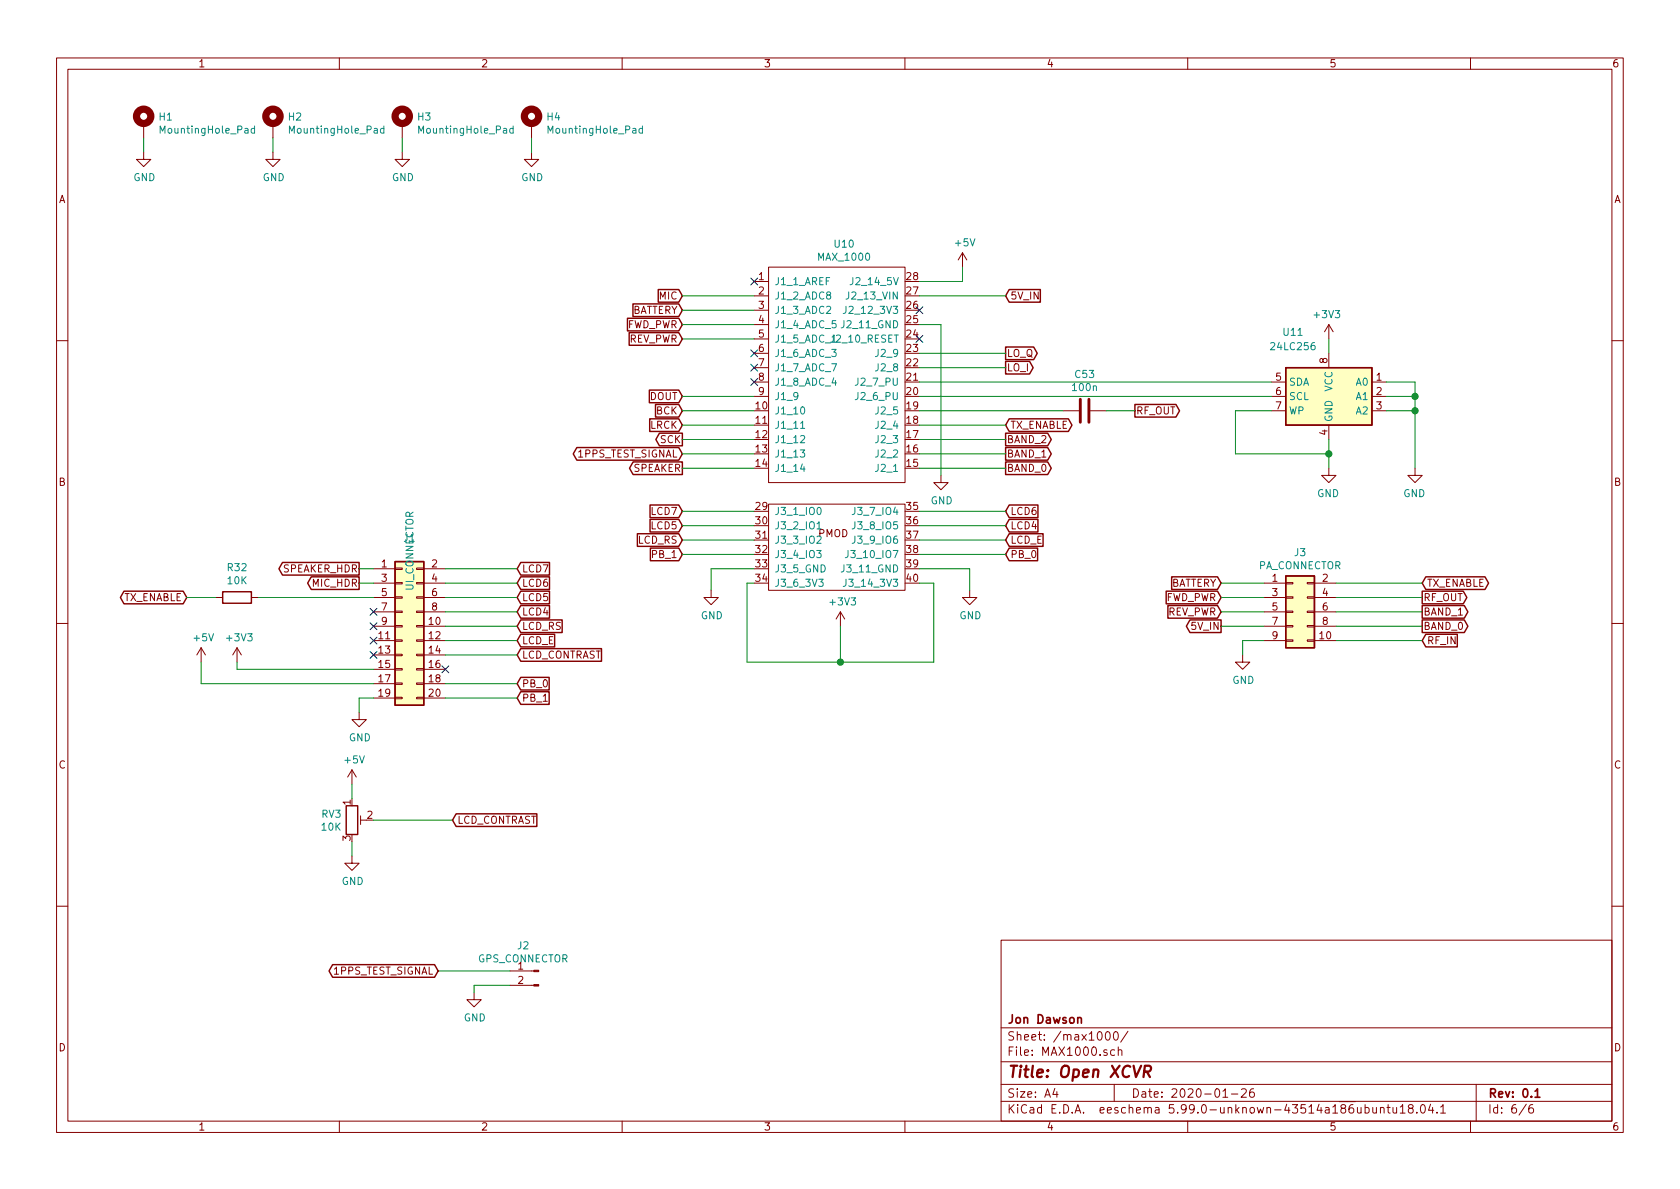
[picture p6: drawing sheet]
EESchema Schematic File Version 5
EELAYER 30 0
EELAYER END
$Descr A4 11693 8268
encoding utf-8
Sheet 6 6
Title "Open XCVR"
Date "2020-01-26"
Rev "0.1"
Comp "Jon Dawson"
Comment1 ""
Comment2 ""
Comment3 ""
Comment4 ""
Comment5 ""
Comment6 ""
Comment7 ""
Comment8 ""
Comment9 ""
$EndDescr
Connection ~ 5850 4600
Connection ~ 9250 3150
Connection ~ 9850 2750
Connection ~ 9850 2850
NoConn ~ 2600 4250
NoConn ~ 2600 4350
NoConn ~ 2600 4450
NoConn ~ 2600 4550
NoConn ~ 3100 4650
NoConn ~ 5250 1950
NoConn ~ 6400 2350
NoConn ~ 5250 2450
NoConn ~ 5250 2550
NoConn ~ 5250 2650
NoConn ~ 6400 2150
Wire Wire Line
	1000 950  1000 1050
Wire Wire Line
	1300 4150 1500 4150
Wire Wire Line
	1400 4750 1400 4600
Wire Wire Line
	1400 4750 2600 4750
Wire Wire Line
	1650 4650 1650 4600
Wire Wire Line
	1650 4650 2600 4650
Wire Wire Line
	1800 4150 2600 4150
Wire Wire Line
	1900 950  1900 1050
Wire Wire Line
	2450 5450 2450 5550
Wire Wire Line
	2450 5850 2450 5950
Wire Wire Line
	2500 3950 2600 3950
Wire Wire Line
	2500 4050 2600 4050
Wire Wire Line
	2500 4850 2600 4850
Wire Wire Line
	2500 4950 2500 4850
Wire Wire Line
	2600 5700 3150 5700
Wire Wire Line
	2800 950  2800 1050
Wire Wire Line
	3050 6750 3550 6750
Wire Wire Line
	3100 3950 3600 3950
Wire Wire Line
	3100 4050 3600 4050
Wire Wire Line
	3100 4150 3600 4150
Wire Wire Line
	3100 4250 3600 4250
Wire Wire Line
	3100 4350 3600 4350
Wire Wire Line
	3100 4450 3600 4450
Wire Wire Line
	3100 4550 3600 4550
Wire Wire Line
	3100 4750 3600 4750
Wire Wire Line
	3100 4850 3600 4850
Wire Wire Line
	3300 6850 3300 6900
Wire Wire Line
	3550 6850 3300 6850
Wire Wire Line
	3700 950  3700 1050
Wire Wire Line
	4750 2050 5250 2050
Wire Wire Line
	4750 2150 5250 2150
Wire Wire Line
	4750 2250 5250 2250
Wire Wire Line
	4750 2350 5250 2350
Wire Wire Line
	4750 2750 5250 2750
Wire Wire Line
	4750 2850 5250 2850
Wire Wire Line
	4750 2950 5250 2950
Wire Wire Line
	4750 3050 5250 3050
Wire Wire Line
	4750 3150 5250 3150
Wire Wire Line
	4750 3250 5250 3250
Wire Wire Line
	4750 3550 5250 3550
Wire Wire Line
	4750 3650 5250 3650
Wire Wire Line
	4750 3750 5250 3750
Wire Wire Line
	4750 3850 5250 3850
Wire Wire Line
	4950 3950 4950 4100
Wire Wire Line
	5200 4050 5250 4050
Wire Wire Line
	5200 4600 5200 4050
Wire Wire Line
	5250 3950 4950 3950
Wire Wire Line
	5850 4350 5850 4600
Wire Wire Line
	5850 4600 5200 4600
Wire Wire Line
	6400 1950 6700 1950
Wire Wire Line
	6400 2050 7000 2050
Wire Wire Line
	6400 2250 6550 2250
Wire Wire Line
	6400 2450 7000 2450
Wire Wire Line
	6400 2550 7000 2550
Wire Wire Line
	6400 2650 8850 2650
Wire Wire Line
	6400 2750 8850 2750
Wire Wire Line
	6400 2850 7400 2850
Wire Wire Line
	6400 2950 7000 2950
Wire Wire Line
	6400 3050 7000 3050
Wire Wire Line
	6400 3150 7000 3150
Wire Wire Line
	6400 3250 7000 3250
Wire Wire Line
	6400 3550 7000 3550
Wire Wire Line
	6400 3650 7000 3650
Wire Wire Line
	6400 3750 7000 3750
Wire Wire Line
	6400 3850 7000 3850
Wire Wire Line
	6400 3950 6750 3950
Wire Wire Line
	6400 4050 6500 4050
Wire Wire Line
	6500 4050 6500 4600
Wire Wire Line
	6500 4600 5850 4600
Wire Wire Line
	6550 2250 6550 3300
Wire Wire Line
	6700 1950 6700 1850
Wire Wire Line
	6750 3950 6750 4100
Wire Wire Line
	7700 2850 7900 2850
Wire Wire Line
	8500 4050 8800 4050
Wire Wire Line
	8500 4150 8800 4150
Wire Wire Line
	8500 4250 8800 4250
Wire Wire Line
	8500 4350 8800 4350
Wire Wire Line
	8600 2850 8600 3150
Wire Wire Line
	8600 3150 9250 3150
Wire Wire Line
	8650 4450 8800 4450
Wire Wire Line
	8650 4550 8650 4450
Wire Wire Line
	8850 2850 8600 2850
Wire Wire Line
	9250 2350 9250 2450
Wire Wire Line
	9250 3050 9250 3150
Wire Wire Line
	9250 3150 9250 3250
Wire Wire Line
	9300 4050 9900 4050
Wire Wire Line
	9300 4150 9900 4150
Wire Wire Line
	9300 4250 9900 4250
Wire Wire Line
	9300 4350 9900 4350
Wire Wire Line
	9300 4450 9900 4450
Wire Wire Line
	9650 2650 9850 2650
Wire Wire Line
	9850 2650 9850 2750
Wire Wire Line
	9850 2750 9650 2750
Wire Wire Line
	9850 2750 9850 2850
Wire Wire Line
	9850 2850 9650 2850
Wire Wire Line
	9850 2850 9850 3250
Text GLabel 1300 4150 0    50   BiDi ~ 0
TX_ENABLE
Text GLabel 2500 3950 0    50   Output ~ 0
SPEAKER_HDR
Text GLabel 2500 4050 0    50   Output ~ 0
MIC_HDR
Text GLabel 3050 6750 0    50   BiDi ~ 0
1PPS_TEST_SIGNAL
Text GLabel 3150 5700 2    50   Input ~ 0
LCD_CONTRAST
Text GLabel 3600 3950 2    50   Input ~ 0
LCD7
Text GLabel 3600 4050 2    50   Input ~ 0
LCD6
Text GLabel 3600 4150 2    50   Input ~ 0
LCD5
Text GLabel 3600 4250 2    50   Input ~ 0
LCD4
Text GLabel 3600 4350 2    50   Input ~ 0
LCD_RS
Text GLabel 3600 4450 2    50   Input ~ 0
LCD_E
Text GLabel 3600 4550 2    50   Input ~ 0
LCD_CONTRAST
Text GLabel 3600 4750 2    50   Input ~ 0
PB_0
Text GLabel 3600 4850 2    50   Input ~ 0
PB_1
Text GLabel 4750 2050 0    50   Input ~ 0
MIC
Text GLabel 4750 2150 0    50   Input ~ 0
BATTERY
Text GLabel 4750 2250 0    50   Input ~ 0
FWD_PWR
Text GLabel 4750 2350 0    50   Input ~ 0
REV_PWR
Text GLabel 4750 2750 0    50   Input ~ 0
DOUT
Text GLabel 4750 2850 0    50   Input ~ 0
BCK
Text GLabel 4750 2950 0    50   Input ~ 0
LRCK
Text GLabel 4750 3050 0    50   Output ~ 0
SCK
Text GLabel 4750 3150 0    50   BiDi ~ 0
1PPS_TEST_SIGNAL
Text GLabel 4750 3250 0    50   Output ~ 0
SPEAKER
Text GLabel 4750 3550 0    50   Input ~ 0
LCD7
Text GLabel 4750 3650 0    50   Input ~ 0
LCD5
Text GLabel 4750 3750 0    50   Input ~ 0
LCD_RS
Text GLabel 4750 3850 0    50   Input ~ 0
PB_1
Text GLabel 7000 2050 2    50   Input ~ 0
5V_IN
Text GLabel 7000 2450 2    50   Output ~ 0
LO_Q
Text GLabel 7000 2550 2    50   Output ~ 0
LO_I
Text GLabel 7000 2950 2    50   BiDi ~ 0
TX_ENABLE
Text GLabel 7000 3050 2    50   Output ~ 0
BAND_2
Text GLabel 7000 3150 2    50   Output ~ 0
BAND_1
Text GLabel 7000 3250 2    50   Output ~ 0
BAND_0
Text GLabel 7000 3550 2    50   Input ~ 0
LCD6
Text GLabel 7000 3650 2    50   Input ~ 0
LCD4
Text GLabel 7000 3750 2    50   Input ~ 0
LCD_E
Text GLabel 7000 3850 2    50   Input ~ 0
PB_0
Text GLabel 7900 2850 2    50   Output ~ 0
RF_OUT
Text GLabel 8500 4050 0    50   Input ~ 0
BATTERY
Text GLabel 8500 4150 0    50   Input ~ 0
FWD_PWR
Text GLabel 8500 4250 0    50   Input ~ 0
REV_PWR
Text GLabel 8500 4350 0    50   Output ~ 0
5V_IN
Text GLabel 9900 4050 2    50   BiDi ~ 0
TX_ENABLE
Text GLabel 9900 4150 2    50   Output ~ 0
RF_OUT
Text GLabel 9900 4250 2    50   Output ~ 0
BAND_1
Text GLabel 9900 4350 2    50   Output ~ 0
BAND_0
Text GLabel 9900 4450 2    50   Input ~ 0
RF_IN
$Comp
L power:+5V #PWR067
U 1 1
P 1400 4600
F 0 "#PWR067" H 1400 4450 50  0001 C CNN
F 1 "+5V" H 1415 4773 50  0000 C CNN
F 2 "" H 1400 4600 50  0001 C CNN
F 3 "" H 1400 4600 50  0001 C CNN
	1    1400 4600
	1    0    0    -1  
$EndComp
$Comp
L power:+3V3 #PWR068
U 1 1
P 1650 4600
F 0 "#PWR068" H 1650 4450 50  0001 C CNN
F 1 "+3V3" H 1665 4773 50  0000 C CNN
F 2 "" H 1650 4600 50  0001 C CNN
F 3 "" H 1650 4600 50  0001 C CNN
	1    1650 4600
	1    0    0    -1  
$EndComp
$Comp
L power:+5V #PWR070
U 1 1
P 2450 5450
F 0 "#PWR070" H 2450 5300 50  0001 C CNN
F 1 "+5V" H 2465 5623 50  0000 C CNN
F 2 "" H 2450 5450 50  0001 C CNN
F 3 "" H 2450 5450 50  0001 C CNN
	1    2450 5450
	1    0    0    -1  
$EndComp
$Comp
L power:+3V3 #PWR077
U 1 1
P 5850 4350
F 0 "#PWR077" H 5850 4200 50  0001 C CNN
F 1 "+3V3" H 5865 4523 50  0000 C CNN
F 2 "" H 5850 4350 50  0001 C CNN
F 3 "" H 5850 4350 50  0001 C CNN
	1    5850 4350
	1    0    0    -1  
$EndComp
$Comp
L power:+5V #PWR079
U 1 1
P 6700 1850
F 0 "#PWR079" H 6700 1700 50  0001 C CNN
F 1 "+5V" H 6715 2023 50  0000 C CNN
F 2 "" H 6700 1850 50  0001 C CNN
F 3 "" H 6700 1850 50  0001 C CNN
	1    6700 1850
	1    0    0    -1  
$EndComp
$Comp
L power:+3V3 #PWR083
U 1 1
P 9250 2350
F 0 "#PWR083" H 9250 2200 50  0001 C CNN
F 1 "+3V3" H 9265 2523 50  0000 C CNN
F 2 "" H 9250 2350 50  0001 C CNN
F 3 "" H 9250 2350 50  0001 C CNN
	1    9250 2350
	-1   0    0    -1  
$EndComp
$Comp
L power:GND #PWR066
U 1 1
P 1000 1050
F 0 "#PWR066" H 1000 800 50  0001 C CNN
F 1 "GND" H 1005 877 50  0000 C CNN
F 2 "" H 1000 1050 50  0001 C CNN
F 3 "" H 1000 1050 50  0001 C CNN
	1    1000 1050
	1    0    0    -1  
$EndComp
$Comp
L power:GND #PWR069
U 1 1
P 1900 1050
F 0 "#PWR069" H 1900 800 50  0001 C CNN
F 1 "GND" H 1905 877 50  0000 C CNN
F 2 "" H 1900 1050 50  0001 C CNN
F 3 "" H 1900 1050 50  0001 C CNN
	1    1900 1050
	1    0    0    -1  
$EndComp
$Comp
L power:GND #PWR071
U 1 1
P 2450 5950
F 0 "#PWR071" H 2450 5700 50  0001 C CNN
F 1 "GND" H 2455 5777 50  0000 C CNN
F 2 "" H 2450 5950 50  0001 C CNN
F 3 "" H 2450 5950 50  0001 C CNN
	1    2450 5950
	1    0    0    -1  
$EndComp
$Comp
L power:GND #PWR072
U 1 1
P 2500 4950
F 0 "#PWR072" H 2500 4700 50  0001 C CNN
F 1 "GND" H 2505 4777 50  0000 C CNN
F 2 "" H 2500 4950 50  0001 C CNN
F 3 "" H 2500 4950 50  0001 C CNN
	1    2500 4950
	1    0    0    -1  
$EndComp
$Comp
L power:GND #PWR073
U 1 1
P 2800 1050
F 0 "#PWR073" H 2800 800 50  0001 C CNN
F 1 "GND" H 2805 877 50  0000 C CNN
F 2 "" H 2800 1050 50  0001 C CNN
F 3 "" H 2800 1050 50  0001 C CNN
	1    2800 1050
	1    0    0    -1  
$EndComp
$Comp
L power:GND #PWR074
U 1 1
P 3300 6900
F 0 "#PWR074" H 3300 6650 50  0001 C CNN
F 1 "GND" H 3305 6727 50  0000 C CNN
F 2 "" H 3300 6900 50  0001 C CNN
F 3 "" H 3300 6900 50  0001 C CNN
	1    3300 6900
	1    0    0    -1  
$EndComp
$Comp
L power:GND #PWR075
U 1 1
P 3700 1050
F 0 "#PWR075" H 3700 800 50  0001 C CNN
F 1 "GND" H 3705 877 50  0000 C CNN
F 2 "" H 3700 1050 50  0001 C CNN
F 3 "" H 3700 1050 50  0001 C CNN
	1    3700 1050
	1    0    0    -1  
$EndComp
$Comp
L power:GND #PWR076
U 1 1
P 4950 4100
F 0 "#PWR076" H 4950 3850 50  0001 C CNN
F 1 "GND" H 4955 3927 50  0000 C CNN
F 2 "" H 4950 4100 50  0001 C CNN
F 3 "" H 4950 4100 50  0001 C CNN
	1    4950 4100
	1    0    0    -1  
$EndComp
$Comp
L power:GND #PWR078
U 1 1
P 6550 3300
F 0 "#PWR078" H 6550 3050 50  0001 C CNN
F 1 "GND" H 6555 3127 50  0000 C CNN
F 2 "" H 6550 3300 50  0001 C CNN
F 3 "" H 6550 3300 50  0001 C CNN
	1    6550 3300
	1    0    0    -1  
$EndComp
$Comp
L power:GND #PWR080
U 1 1
P 6750 4100
F 0 "#PWR080" H 6750 3850 50  0001 C CNN
F 1 "GND" H 6755 3927 50  0000 C CNN
F 2 "" H 6750 4100 50  0001 C CNN
F 3 "" H 6750 4100 50  0001 C CNN
	1    6750 4100
	1    0    0    -1  
$EndComp
$Comp
L power:GND #PWR082
U 1 1
P 8650 4550
F 0 "#PWR082" H 8650 4300 50  0001 C CNN
F 1 "GND" H 8655 4377 50  0000 C CNN
F 2 "" H 8650 4550 50  0001 C CNN
F 3 "" H 8650 4550 50  0001 C CNN
	1    8650 4550
	1    0    0    -1  
$EndComp
$Comp
L power:GND #PWR084
U 1 1
P 9250 3250
F 0 "#PWR084" H 9250 3000 50  0001 C CNN
F 1 "GND" H 9255 3077 50  0000 C CNN
F 2 "" H 9250 3250 50  0001 C CNN
F 3 "" H 9250 3250 50  0001 C CNN
	1    9250 3250
	-1   0    0    -1  
$EndComp
$Comp
L power:GND #PWR085
U 1 1
P 9850 3250
F 0 "#PWR085" H 9850 3000 50  0001 C CNN
F 1 "GND" H 9855 3077 50  0000 C CNN
F 2 "" H 9850 3250 50  0001 C CNN
F 3 "" H 9850 3250 50  0001 C CNN
	1    9850 3250
	-1   0    0    -1  
$EndComp
$Comp
L Device:R R32
U 1 1
P 1650 4150
F 0 "R32" V 1856 4150 50  0000 C CNN
F 1 "10K" V 1765 4150 50  0000 C CNN
F 2 "Resistor_SMD:R_0805_2012Metric" V 1580 4150 50  0001 C CNN
F 3 "~" H 1650 4150 50  0001 C CNN
	1    1650 4150
	0    -1   -1   0   
$EndComp
$Comp
L Mechanical:MountingHole_Pad H1
U 1 1
P 1000 850
F 0 "H1" H 1100 899 50  0000 L CNN
F 1 "MountingHole_Pad" H 1100 808 50  0000 L CNN
F 2 "MountingHole:MountingHole_3.2mm_M3_Pad" H 1000 850 50  0001 C CNN
F 3 "~" H 1000 850 50  0001 C CNN
	1    1000 850 
	1    0    0    -1  
$EndComp
$Comp
L Mechanical:MountingHole_Pad H2
U 1 1
P 1900 850
F 0 "H2" H 2000 899 50  0000 L CNN
F 1 "MountingHole_Pad" H 2000 808 50  0000 L CNN
F 2 "MountingHole:MountingHole_3.2mm_M3_Pad" H 1900 850 50  0001 C CNN
F 3 "~" H 1900 850 50  0001 C CNN
	1    1900 850 
	1    0    0    -1  
$EndComp
$Comp
L Mechanical:MountingHole_Pad H3
U 1 1
P 2800 850
F 0 "H3" H 2900 899 50  0000 L CNN
F 1 "MountingHole_Pad" H 2900 808 50  0000 L CNN
F 2 "MountingHole:MountingHole_3.2mm_M3_Pad" H 2800 850 50  0001 C CNN
F 3 "~" H 2800 850 50  0001 C CNN
	1    2800 850 
	1    0    0    -1  
$EndComp
$Comp
L Mechanical:MountingHole_Pad H4
U 1 1
P 3700 850
F 0 "H4" H 3800 899 50  0000 L CNN
F 1 "MountingHole_Pad" H 3800 808 50  0000 L CNN
F 2 "MountingHole:MountingHole_3.2mm_M3_Pad" H 3700 850 50  0001 C CNN
F 3 "~" H 3700 850 50  0001 C CNN
	1    3700 850 
	1    0    0    -1  
$EndComp
$Comp
L Connector:Conn_01x02_Male J2
U 1 1
P 3750 6750
F 0 "J2" H 3858 6929 50  0000 C CNN
F 1 "GPS_CONNECTOR" H 3858 6838 50  0000 C CNN
F 2 "Connector_PinHeader_2.54mm:PinHeader_1x02_P2.54mm_Vertical" H 3750 6750 50  0001 C CNN
F 3 "~" H 3750 6750 50  0001 C CNN
	1    3750 6750
	-1   0    0    -1  
$EndComp
$Comp
L Device:C C53
U 1 1
P 7550 2850
F 0 "C53" V 7801 2850 50  0000 C CNN
F 1 "100n" V 7710 2850 50  0000 C CNN
F 2 "Capacitor_SMD:C_0805_2012Metric" H 7588 2700 50  0001 C CNN
F 3 "~" H 7550 2850 50  0001 C CNN
	1    7550 2850
	0    -1   -1   0   
$EndComp
$Comp
L Device:R_POT_TRIM RV3
U 1 1
P 2450 5700
F 0 "RV3" H 2380 5745 50  0000 R CNN
F 1 "10K" H 2380 5655 50  0000 R CNN
F 2 "Potentiometer_THT:Potentiometer_Piher_PT-6-V_Vertical" H 2450 5700 50  0001 C CNN
F 3 "~" H 2450 5700 50  0001 C CNN
	1    2450 5700
	1    0    0    -1  
$EndComp
$Comp
L Connector_Generic:Conn_02x05_Odd_Even J3
U 1 1
P 9000 4250
F 0 "J3" H 9050 4666 50  0000 C CNN
F 1 "PA_CONNECTOR" H 9050 4575 50  0000 C CNN
F 2 "Connector_IDC:IDC-Header_2x05_P2.54mm_Vertical" H 9000 4250 50  0001 C CNN
F 3 "~" H 9000 4250 50  0001 C CNN
	1    9000 4250
	1    0    0    -1  
$EndComp
$Comp
L Memory_EEPROM:24LC256 U11
U 1 1
P 9250 2750
F 0 "U11" H 9500 3200 50  0000 C CNN
F 1 "24LC256" H 9500 3100 50  0000 C CNN
F 2 "Package_SO:SOIC-8_3.9x4.9mm_P1.27mm" H 9250 2750 50  0001 C CNN
F 3 "http://ww1.microchip.com/downloads/en/devicedoc/21203m.pdf" H 9250 2750 50  0001 C CNN
	1    9250 2750
	-1   0    0    -1  
$EndComp
$Comp
L Connector_Generic:Conn_02x10_Odd_Even J1
U 1 1
P 2800 4350
F 0 "J1" H 2850 4966 50  0000 C CNN
F 1 "UI_CONNECTOR" V 2850 4875 50  0000 C CNN
F 2 "Connector_IDC:IDC-Header_2x10_P2.54mm_Vertical" H 2800 4350 50  0001 C CNN
F 3 "~" H 2800 4350 50  0001 C CNN
	1    2800 4350
	1    0    0    -1  
$EndComp
$Comp
L xcvr_components:MAX_1000 U10
U 1 1
P 5800 1800
F 0 "U10" H 5875 1914 50  0000 C CNN
F 1 "MAX_1000" H 5875 1823 50  0000 C CNN
F 2 "openxcvr:max1000" H 5800 1800 50  0001 C CNN
F 3 "" H 5800 1800 50  0001 C CNN
	1    5800 1800
	1    0    0    -1  
$EndComp
$EndSCHEMATC
